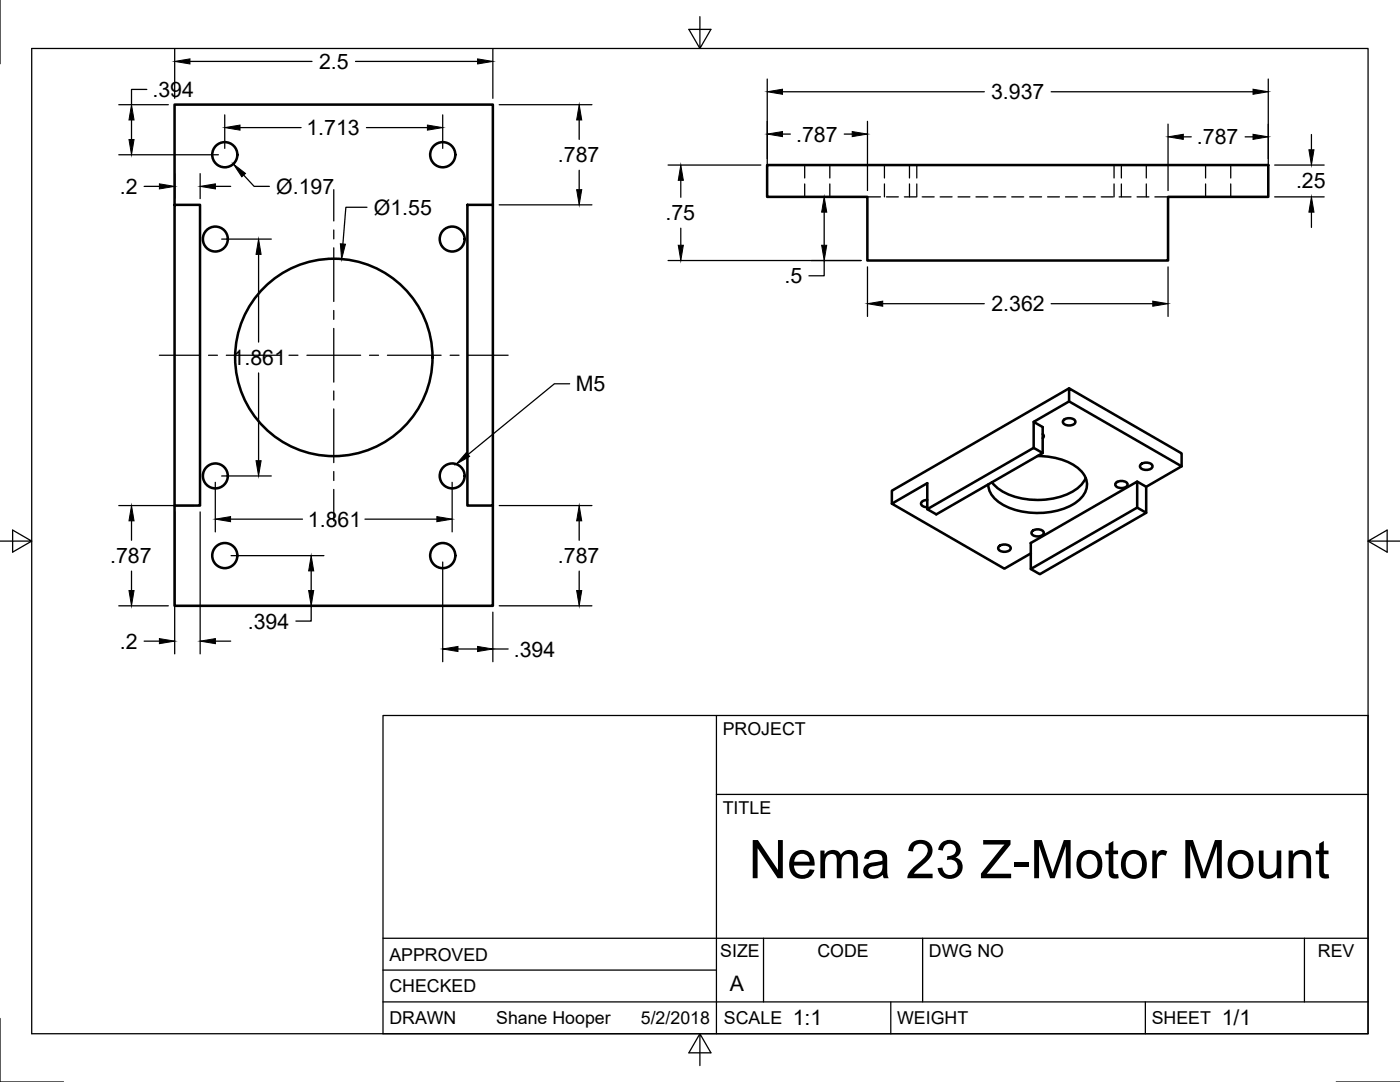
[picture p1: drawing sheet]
<svg xmlns="http://www.w3.org/2000/svg" width="279mm" height="216mm" viewBox="0 0 279 216" stroke-linecap="round" stroke-linejoin="round" font-family="sans-serif">
<!-- layer: Visible -->
<g fill="none" stroke="#000" stroke-width=".51">
<path d="M153.1 32.9h100v6.4h-20v12.7h-60v-12.7h-20zM34.8 40.9h5.1v60h-5.1zM34.8 40.9v-20h63.6v20M93.3 40.9h5.1v60h-5.1zM213.4 77.5l-35.4 20.4v2.6M185.1 99.8a.91 .91 0 0 0-1.2 1l.7 .4h.5M206.3 84.2v5.2M207 91a12.6 12.6 0 0 1 8.7 2.9 3.8 3.8 0 0 1-.8 6.2 14.9 14.9 0 0 1-15.3 .3 4.6 4.6 0 0 1-2.4-3.7M208.1 90.4l-1.8-1-21.2 12.2 1.8 1 21.2-12.2v-5.2l-1.8-1 7.1-4.1 22.4 12.9-7.1 4.1M208.1 86.6a.48 .48 0 0 1 0 .8M212.2 83.9a1.54 1.54 0 0 1 2.4 .3 1.45 1.45 0 0 1-2.5 0zM213.4 80.1v-2.6l22.4 13v2.5"/>
<path d="M216.7 95.4a8.4 8.4 0 0 1-6.4 4 14.6 14.6 0 0 1-11.2-2l-1.1-1.2M222.7 96.4a1.53 1.53 0 0 1 2.3 .3 1.43 1.43 0 0 1-2.4 0zM226.9 96.1l1.8 1v5.2l-1.8-1M227.6 92.8a1.54 1.54 0 0 1 2.4 .2 1.45 1.45 0 0 1-2.5 0zM34.8 100.9v20h63.6v-20M185.1 101.6v-5.2l-7.1 4.1 22.4 13 5.3-3.1M199.3 109.1a1.54 1.54 0 0 1 2.4 .3 1.45 1.45 0 0 1-2.5 0zM205.7 108.4l21.2-12.3v5.2l-21.2 12.2zM205.9 106.1a1.53 1.53 0 0 1 2.4 .2 1.43 1.43 0 0 1-2.5 0zM228.7 102.3l-21.2 12.3-1.8-1.1"/>
<circle cx="44.9" cy="30.9" r="2.51"/>
<circle cx="88.4" cy="30.9" r="2.51"/>
<circle cx="43" cy="47.7" r="2.49"/>
<circle cx="90.2" cy="47.7" r="2.49"/>
<circle cx="66.6" cy="71.3" r="19.7"/>
<circle cx="43" cy="95" r="2.49"/>
<circle cx="90.2" cy="95" r="2.49"/>
<circle cx="44.9" cy="110.9" r="2.51"/>
<circle cx="88.4" cy="110.9" r="2.51"/>
</g>
<!-- layer: Hidden -->
<g fill="none" stroke="#000" stroke-width=".25">
<path d="M160.6 32.9v2.6M160.6 36.7v2.6M165.6 32.9v2.6M165.6 36.7v2.6M173.1 39.3h2.6M176.5 32.9v2.6M176.5 36.7v2.6M176.9 39.3h2.4M180.5 39.3h2.4M181.5 32.9v2.6M181.5 36.7v2.6M183 32.9v2.6"/>
<path d="M183 36.7v2.6M184 39.3h2.4M187.6 39.3h2.4M191.2 39.3h2.4M194.8 39.3h2.3M198.3 39.3h2.4M201.9 39.3h2.4M205.5 39.3h2.4M209.1 39.3h2.3M212.6 39.3h2.4M216.2 39.3h2.4M219.8 39.3h2.4"/>
<path d="M222.3 32.9v2.6M222.3 36.7v2.6M223.4 39.3h2.3M223.8 32.9v2.6M223.8 36.7v2.6M226.9 39.3h2.4M228.8 32.9v2.6M228.8 36.7v2.6M230.5 39.3h2.6M240.6 32.9v2.6M240.6 36.7v2.6M245.6 32.9v2.6"/>
<path d="M245.6 36.7v2.6"/>
</g>
<!-- layer: Border -->
<path d="M0 0v12.7M6.3 9.7h266.7v196.6h-266.7zM139.7 3.3v6.4l2.2-3.8h-4.4l2.2 3.8M0 108h6.3l-3.8-2.2v4.4l3.8-2.2M273 108l3.8 2.2v-4.4l-3.8 2.2h6.4M0 203.2v12.7h12.7M139.7 206.3l-2.2 3.8h4.4l-2.2-3.8v6.3M266.7 215.9h12.7" fill="none" stroke="#000" stroke-width=".25"/>
<!-- layer: Dimensions -->
<g fill="none" stroke="#000" stroke-width=".25">
<path d="M29.3 17.8h-3.1v3.1M34.9 9.7v9.9M37.9 12.3h24.4M71 12.3h24.3M98.4 9.7v9.9M153.1 15.8v22.2M156.2 18.3h40.2M209.8 18.3h40.3M253.1 15.8v22.2M23.7 20.9h9.9M23.7 30.9h19.9M26.2 23.9v3.9"/>
<path d="M28.8 37.2h3M34.9 34.6v5M39.9 34.6v5M43 37.2h3M44.9 22.9v6.7M47.9 25.5h12.2M48.6 34.9l2.1 2.3h3.1M73.1 25.5h12.2M88.3 22.9v6.7M99.6 20.9h18.5M115.6 23.9v3.9M115.6 34v3.8"/>
<path d="M133.3 32.9h18.5M135.9 36v3.4M156.2 26.8h1.5M161.9 39.3h10M168.5 26.8h1.6M173.1 24.2v13.8M233.1 24.8v13.2M236.2 27.3h1.5M248.5 27.3h1.6M254.4 32.9h9.9M254.4 39.3h9.9M261.7 26.8v3.1"/>
<path d="M44.2 47.7h9.9M51.6 50.8v17.5M73.2 41.4h-4.2l-.6 7.3M99.6 40.9h18.5M133.3 52h38.6M135.9 45.5v3.4M164.5 52v3h-3.1M164.5 42.3v6.6M173.1 53.3v9.8M233.1 53.3v9.8M261.7 42.3v3.1M51.6 74.4v17.5"/>
<path d="M176.2 60.6h20.2M209.8 60.6h20.3M43 96.2v9.9M44.2 95h9.9M90.2 96.2v9.9M23.7 100.9h15M26.2 103.9v3.9M26.2 114v3.8M34.9 102.2v28.3M39.9 102.2v28.3M46 103.6h14.4M46.1 110.9h18.5"/>
<path d="M62.1 113.9v3.9M72.8 103.6h14.4M88.3 112.1v19.9M99.6 100.9h18.5M115.6 103.9v3.9M115.6 114v3.8M23.7 120.9h9.9M28.8 127.9h3M36.1 120.9h28.5M43 127.9h3M62.1 120.9v3h-3M91.4 129.5h3.9"/>
<path d="M98.4 122.2v9.8M98.4 129.5h3M99.6 120.9h18.5"/>
</g>
<g fill="#000" stroke="#000" stroke-width=".2">
<path d="M34.9 12.3l3-.6v1.1zM95.3 11.7l3.1 .6-3.1 .5zM153.1 18.3l3.1-.5v1zM250.1 17.8l3 .5-3 .5zM25.7 27.8h1.1l-.6 3.1zM26.2 20.9l.6 3h-1.1zM31.8 36.7l3.1 .5-3.1 .5zM39.9 37.2l3.1-.5v1zM44.9 25.5l3-.5v1zM46.6 32.7l2.4 1.9-.7 .7zM85.3 25l3 .5-3 .5zM115.1 37.8h1l-.5 3.1z"/>
<path d="M115.6 20.9l.5 3h-1zM135.9 32.9l.5 3.1h-1zM153.1 26.8l3.1-.6v1.1zM170.1 26.2l3 .6-3 .5zM233.1 27.3l3.1-.5v1zM250.1 26.8l3 .5-3 .5zM261.2 29.9h1l-.5 3zM51.6 47.7l.5 3.1h-1zM67.9 48.6l1 .1-.7 3zM135.4 48.9h1l-.5 3.1zM164.5 39.3l.5 3h-1zM164 48.9h1l-.5 3.1z"/>
<path d="M261.7 39.3l.5 3h-1zM173.1 60.6l3.1-.5v1zM230.1 60.1l3 .5-3 .5zM51.1 91.9h1l-.5 3.1zM26.2 100.9l.6 3h-1.1zM25.7 117.8h1.1l-.6 3.1zM43 103.6l3-.5v1zM62.1 110.9l.5 3h-1zM61.6 117.8h1l-.5 3.1zM87.2 103.1l3 .5-3 .5zM115.6 100.9l.5 3h-1zM115.1 117.8h1l-.5 3.1z"/>
<path d="M31.8 127.4l3.1 .5-3.1 .5zM39.9 127.9l3.1-.5v1zM88.3 129.5l3.1-.5v1zM95.3 129l3.1 .5-3.1 .5z"/>
</g>
<!-- layer: Center Lines -->
<g fill="none" stroke="#000" stroke-width=".25">
<path d="M66.6 37.8v6.3M66.6 45.9v1.8M66.6 49.4v10.8M31.8 70.9h8M41.6 70.9h1.8M45.2 70.9h10.7M57.7 70.9h1.8M61.3 70.9h10.7M66.6 62v1.7M66.6 65.5v10.7M66.6 78v1.8M73.7 70.9h1.8"/>
<path d="M77.3 70.9h10.7M89.8 70.9h1.8M93.4 70.9h8M66.6 81.6v10.7M66.6 94.1v1.8M66.6 97.7v6.2"/>
</g>
<!-- layer: Annotations -->
<path d="M93.1 90.3l.6 .8-2.7 1.5z" fill="#000" stroke="#000" stroke-width=".2"/>
<path d="M113.7 76.6h-3.1l-17.2 14.1" fill="none" stroke="#000" stroke-width=".25"/>
<!-- layer: Titleblock -->
<path d="M76.4 142.8h196.6v63.5h-196.6zM143 158.5h130M143 142.8v63.5M76.4 199.9h196.6M76.4 193.6h66.6M76.4 187.2h196.6M152.4 187.2v12.7M177.8 199.9v6.4M184.1 187.2v12.7M228.6 199.9v6.4M260.3 187.2v12.7" fill="none" stroke="#000" stroke-width=".25"/>
<text font-size="10.6" x="149.4" y="175.2">Nema 23 Z-Motor Mount</text>
<g font-size="4.3">
<text x="63.7" y="13.8">2.5</text>
<text x="30.4" y="19.3">.394</text>
<text x="197.8" y="19.8">3.937</text>
<text x="61.2" y="26.9">1.713</text>
<text x="158.9" y="28.3">.787</text>
<text x="238.9" y="28.8">.787</text>
<text x="111.4" y="32.4">.787</text>
<text x="23.9" y="38.7">.2</text>
<text x="55.1" y="38.7">Ø.197</text>
<text x="258.7" y="37.6">.25</text>
<text x="74.6" y="42.8">Ø1.55</text>
<text x="132.8" y="43.9">.75</text>
<text x="156.5" y="56.5">.5</text>
<text x="197.8" y="62.1">2.362</text>
<text x="46.4" y="72.8">1.861</text>
<text x="114.9" y="78.1">M5</text>
<text x="61.4" y="105.1">1.861</text>
<text x="22" y="112.4">.787</text>
<text x="111.4" y="112.4">.787</text>
<text x="49.4" y="125.4">.394</text>
<text x="23.9" y="129.5">.2</text>
<text x="102.5" y="131">.394</text>
<text x="145.7" y="197.7">A</text>
<text x="158.2" y="204.6">1:1</text>
<text x="243.8" y="204.6">1/1</text>
</g>
<g font-size="3.5">
<text x="144.3" y="146.6">PROJECT</text>
<text x="144.3" y="162.3">TITLE</text>
<text x="77.7" y="191.7">APPROVED</text>
<text x="143.7" y="191">SIZE</text>
<text x="163.1" y="191">CODE</text>
<text x="185.4" y="191">DWG NO</text>
<text x="263" y="191">REV</text>
<text x="77.7" y="198">CHECKED</text>
<text x="77.7" y="204.4">DRAWN</text>
<text x="99" y="204.4">Shane Hooper</text>
<text x="127.9" y="204.4">5/2/2018</text>
<text x="144.5" y="204.4">SCALE</text>
<text x="179" y="204.4">WEIGHT</text>
<text x="229.8" y="204.4">SHEET</text>
</g>
</svg>
